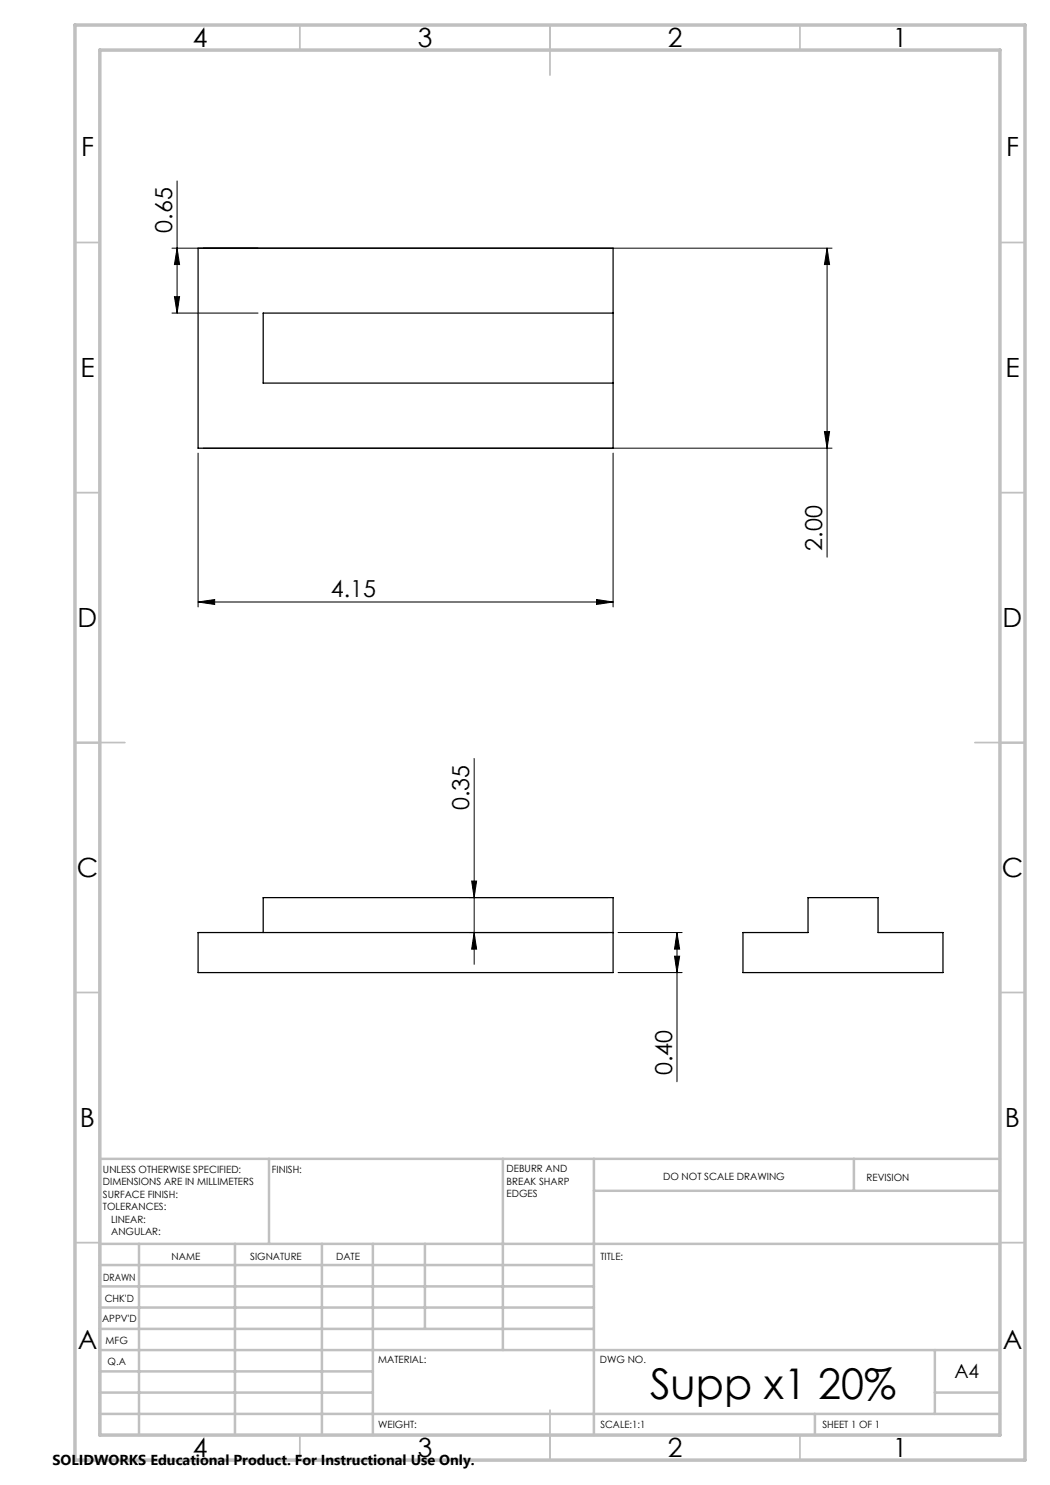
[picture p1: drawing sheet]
<svg xmlns="http://www.w3.org/2000/svg" width="210mm" height="297mm" viewBox="0 0 210 297" stroke-linecap="round" stroke-linejoin="round" font-family="sans-serif">
<path d="M39.6 49.6h83v40h-83zM122.6 62.6h-70v14h70M52.6 186.5v-7h70v15h-83v-8h83M148.6 186.5h13v-7h14v7h13v8h-40z" fill="none" stroke="#000" stroke-width=".25"/>
<g fill="none" stroke="#000" stroke-width=".2">
<path d="M35.4 36.2v26.4M34.4 49.6h132M34.9 59.3h1l-.5 3.3zM35.4 49.6l.5 3.3h-1zM165.4 49.6l.5 3.3h-1zM165.4 49.6v61.8M34.4 62.6h17.2M39.6 90.6v30.8M40.6 89.6h125.8M122.6 90.6v30.8M164.9 86.3h1l-.5 3.3zM119.3 119.9l3.3 .5-3.3 .5z"/>
<path d="M39.6 120.4l3.3-.5v1zM39.6 120.4h83M94.8 151.7v41.2M93.8 179.5h27.8M94.3 176.2h1l-.5 3.3zM93.8 186.5h27.8M94.8 186.5l.5 3.3h-1zM123.6 194.5h12.8M123.6 186.5h12.8M134.9 191.2h1l-.5 3.3zM135.4 186.5l.5 3.3h-1zM135.4 186.5v29.9"/>
</g>
<g fill="none" stroke="#c0c0c0" stroke-width=".35">
<path d="M60 5v5M110 5v10M160 5v5M15 48.5h5M200 48.5h5M15 98.5h5M200 98.5h5M15 148.5h10M195 148.5h10M15 198.5h5M200 198.5h5M15 248.5h5"/>
<path d="M200 248.5h5M60 287v5M110 282v10M160 287v5"/>
</g>
<g fill="none" stroke="#c0c0c0" stroke-width=".5">
<path d="M53.8 231.8v17M100.6 231.8v38.2M118.8 231.8v55.2M118.8 238.2h81.2M170.8 231.8v6.4M200 231.8h-180v55.2M20 248.8h180M20 257.3h98.8M20 253h98.8M27.8 248.8v38.2M47 248.8v38.2M64.4 248.8v38.2"/>
<path d="M74.6 248.8v38.2M85 248.8v17M20 265.8h98.8M20 261.5h98.8M20 278.5h54.6M20 274.3h54.6M20 270h180M187 278.5h13M187 270v12.8M20 282.8h180M163 282.8v4.2"/>
</g>
<path d="M15 5h190v287h-190zM20 10h180v277h-180z" fill="none" stroke="#c0c0c0" stroke-width=".7"/>
<g fill="#000">
<path d="M39.6 120.4l3.3-.5v1zM119.3 119.9l3.3 .5-3.3 .5z"/>
<path d="M134.9 191.2h1l-.5 3.3zM135.4 186.5l.5 3.3h-1zM94.8 186.5l.5 3.3h-1zM94.3 176.2h1l-.5 3.3zM164.9 86.3h1l-.5 3.3zM165.4 49.6l.5 3.3h-1zM34.9 59.3h1l-.5 3.3zM35.4 49.6l.5 3.3h-1z"/>
</g>
<text font-size="8.5" x="130" y="279.7">Supp x1 20%</text>
<g font-size="5.3">
<text x="38.5" y="9.5">4</text>
<text x="83.5" y="9.5">3</text>
<text x="133.5" y="9.5">2</text>
<text x="178.5" y="9.5">1</text>
<text x="16.2" y="31.3">F</text>
<text x="201.2" y="31.3">F</text>
<text x="16.1" y="75.5">E</text>
<text x="201.1" y="75.5">E</text>
<text x="15.5" y="125.5">D</text>
<text x="200.5" y="125.5">D</text>
<text x="15.4" y="175.5">C</text>
<text x="200.4" y="175.5">C</text>
<text x="16" y="225.5">B</text>
<text x="201" y="225.5">B</text>
<text x="15.5" y="269.8">A</text>
<text x="200.5" y="269.8">A</text>
<text x="38.5" y="291.5">4</text>
<text x="83.5" y="291.5">3</text>
<text x="133.5" y="291.5">2</text>
<text x="178.5" y="291.5">1</text>
</g>
<g font-size="4.7">
<text x="34.4" y="46.5" transform="rotate(-90 34.4 46.5)">0.65</text>
<text x="164.4" y="110.1" transform="rotate(-90 164.4 110.1)">2.00</text>
<text x="66.2" y="119.4">4.15</text>
<text x="93.8" y="162" transform="rotate(-90 93.8 162)">0.35</text>
<text x="134.4" y="215" transform="rotate(-90 134.4 215)">0.40</text>
</g>
<text font-size="3.9" x="190.9" y="275.5">A4</text>
<text font-size="2.9" x="10.5" y="292.9">SOLIDWORKS Educational Product. For Instructional Use Only.</text>
<g font-size="2">
<text x="20.6" y="234.6">UNLESS OTHERWISE SPECIFIED:</text>
<text x="20.6" y="237.1">DIMENSIONS ARE IN MILLIMETERS</text>
<text x="20.6" y="239.6">SURFACE FINISH:</text>
<text x="54.4" y="234.6">FINISH:</text>
<text x="101.3" y="234.5">DEBURR AND</text>
<text x="101.3" y="237">BREAK SHARP</text>
<text x="101.3" y="239.5">EDGES</text>
<text x="132.6" y="236">DO NOT SCALE DRAWING</text>
<text x="173.3" y="236.2">REVISION</text>
<text x="20.6" y="242.1">TOLERANCES:</text>
<text x="22.2" y="244.6">LINEAR:</text>
<text x="22.2" y="247.1">ANGULAR:</text>
<text x="34.3" y="252">NAME</text>
<text x="50" y="251.9">SIGNATURE</text>
<text x="67.2" y="251.9">DATE</text>
<text x="120.1" y="251.9">TITLE:</text>
<text x="20.6" y="256.1">DRAWN</text>
<text x="20.9" y="260.3">CHK'D</text>
<text x="20.4" y="264.4">APPV'D</text>
<text x="21.1" y="268.8">MFG</text>
<text x="21.5" y="273">Q.A</text>
<text x="75.6" y="272.5">MATERIAL:</text>
<text x="120" y="272.5">DWG NO.</text>
<text x="75.6" y="285.5">WEIGHT:</text>
<text x="120.1" y="285.6">SCALE:1:1</text>
<text x="164.5" y="285.6">SHEET 1 OF 1</text>
</g>
</svg>
